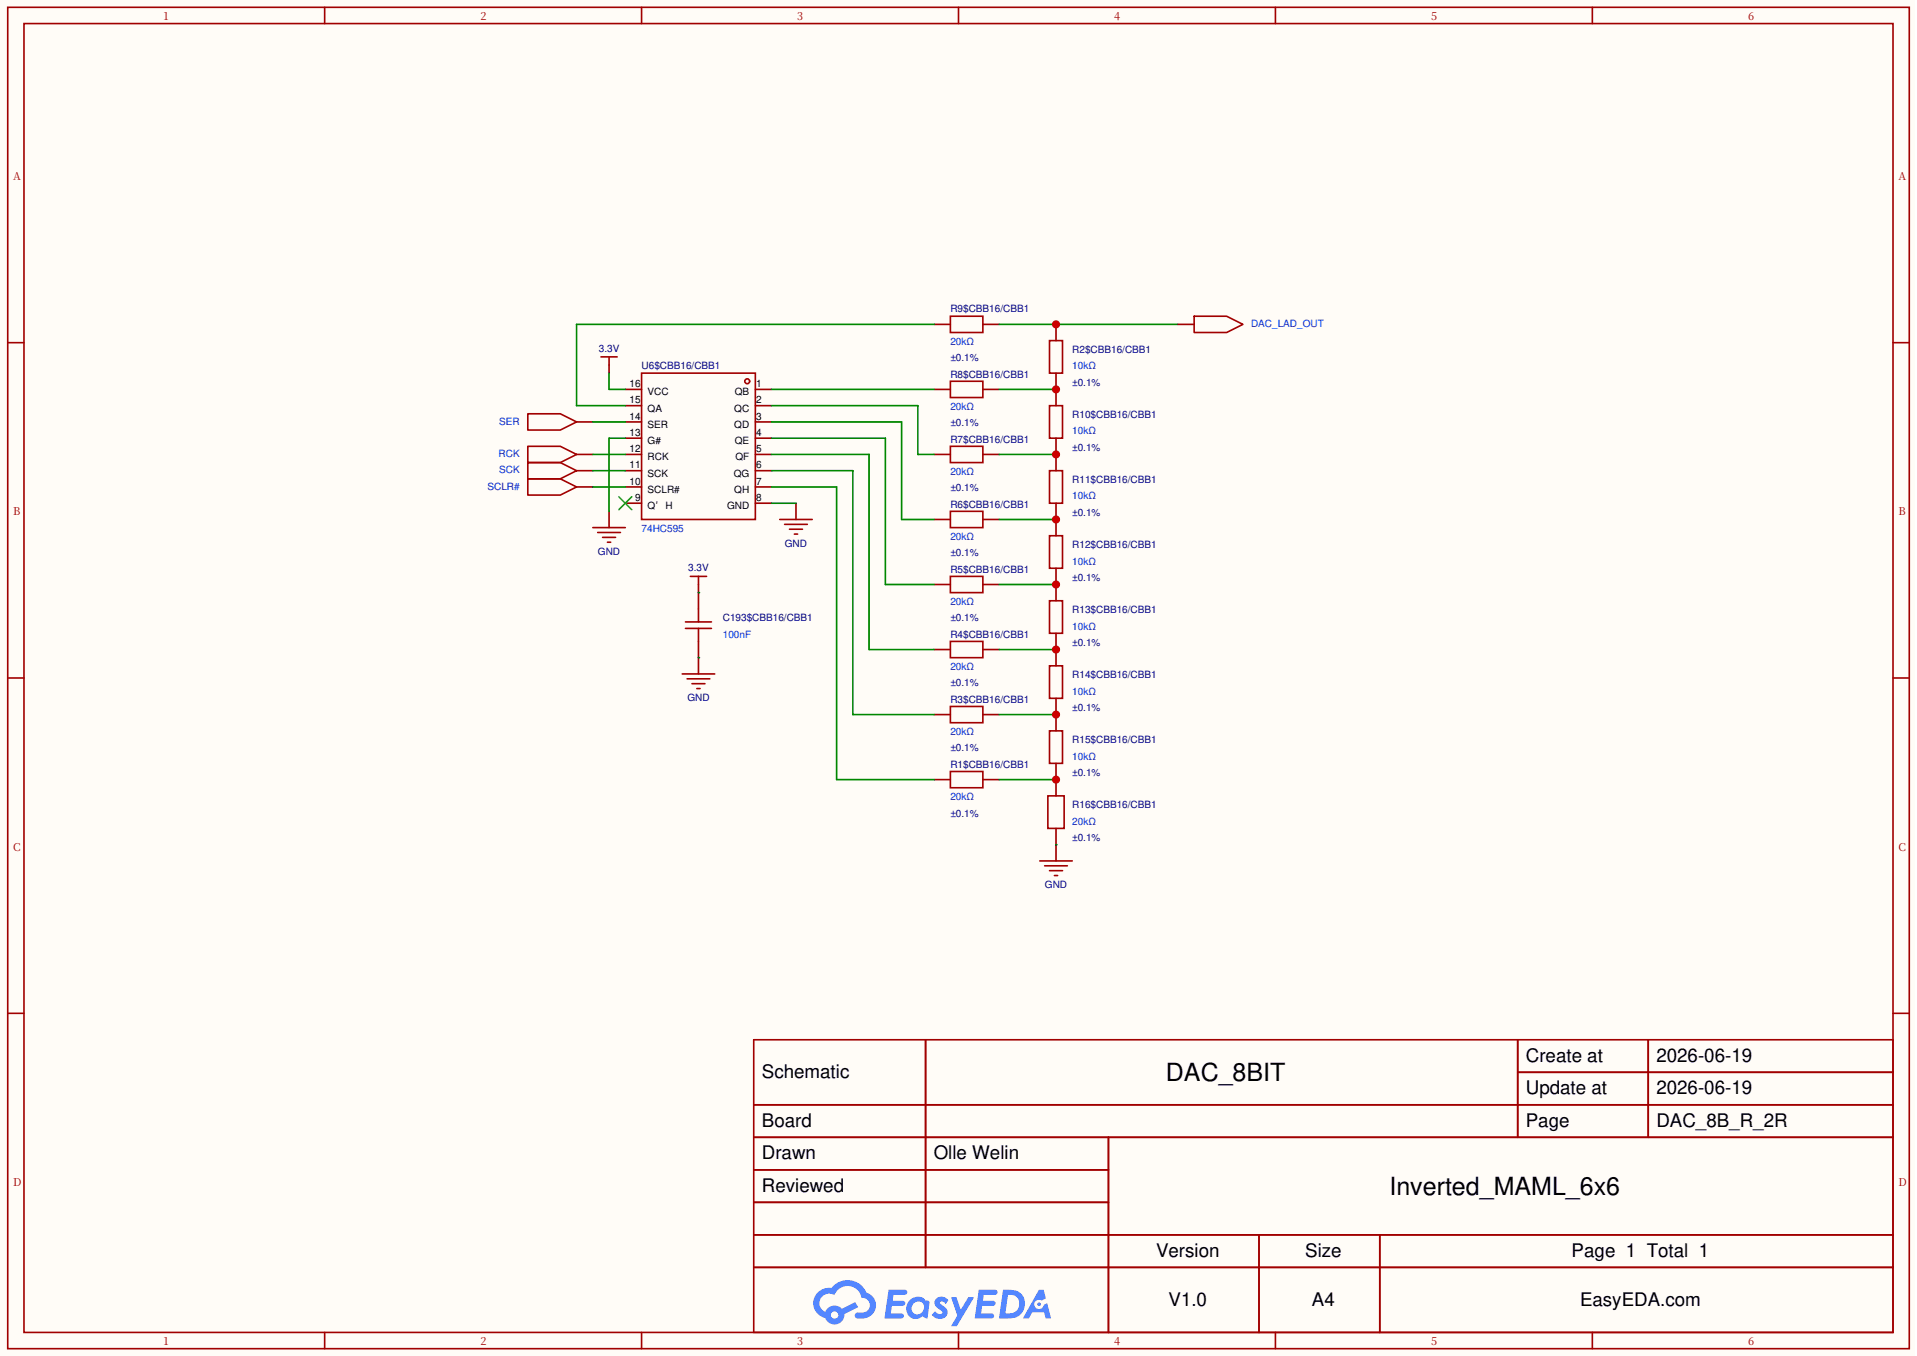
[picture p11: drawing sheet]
<svg xmlns="http://www.w3.org/2000/svg" width="297mm" height="210mm" viewBox="0 0 297 210" stroke-linecap="round" stroke-linejoin="round" font-family="sans-serif">
<path d="M.1 0h296.6v210h-296.6z" fill="#fffcf7"/>
<g fill="none" stroke="#a10000" stroke-width=".25">
<path d="M1.2 1.1h294.6v207.8h-294.6zM3.7 3.7h289.6v202.6h-289.6zM50.3 1.1v2.6M99.4 1.1v2.6M148.5 1.1v2.6M197.6 1.1v2.6M246.7 1.1v2.6M1.2 53.1h2.5M293.3 53.1h2.5M1.2 105h2.5M293.3 105h2.5M1.2 156.9h2.5"/>
<path d="M293.3 156.9h2.5M116.8 161h176.5v45.3h-176.5zM116.8 171.1h176.5M116.8 176.1h176.5M143.4 161v35.3M171.7 176.1v30.2M235.1 161v15.1M235.1 166.1h58.2M255.4 161v15.1M116.8 181.2h54.9M116.8 191.2h176.5M116.8 186.2h54.9"/>
<path d="M116.8 196.3h176.5M195.1 191.2v15.1M213.8 191.2v15.1M50.3 206.3v2.6M99.4 206.3v2.6M148.5 206.3v2.6M197.6 206.3v2.6M246.7 206.3v2.6"/>
</g>
<g fill="#5487ff">
<path d="M145.1 201.1a1.29 1.29 0 0 1 1.8 .3l-.4 .6a.54 .54 0 0 0-.9-.3l.1 .2a2.3 2.3 0 0 1 1.1 1.3 1.35 1.35 0 0 1-1.1 1.1 1.35 1.35 0 0 1-1.4-.7l.6-.5a.7 .7 0 0 0 1.1 .3l-.2-.4a1.58 1.58 0 0 1-1-1.5z"/>
<path d="M147.4 200.9h.8l.6 1.9 1.2-1.9h.9l-2.7 4.5h-.9l1-1.7z"/>
<path d="M137.7 199.7h1.6a1.29 1.29 0 0 1 1.2 .2 .39 .39 0 0 1-.3 .6h-1.8l-.1 .9h1.6a.39 .39 0 0 1 .4 .5 .39 .39 0 0 1-.5 .3h-1.6l-.2 1.2h.8a1.22 1.22 0 0 1 1.2 .2 .39 .39 0 0 1-.4 .6h-2.6z"/>
<path d="M151.6 199.7h1.7a1.31 1.31 0 0 1 1.2 .2 .39 .39 0 0 1-.4 .6h-1.7l-.1 .9h1.6a.39 .39 0 0 1 .3 .5 .39 .39 0 0 1-.4 .3h-1.6l-.2 1.2h.8a1.22 1.22 0 0 1 1.2 .2 .39 .39 0 0 1-.4 .6h-2.6z"/>
<path d="M161 199.7h.7l.3 1.4-.6 .3a.75 .75 0 0 0-1.1 .3 .75 .75 0 0 0 .5 1 .75 .75 0 0 0 .9-.6l.5-.3 .6 2.4h-.8l-.2-1h-1.9l-.5 1h-.9z"/>
<path d="M155.4 199.7l-.6 4.5h1.4a2.25 2.25 0 0 0 2.5-1.7 2.25 2.25 0 0 0-1.3-2.6zM156.2 200.5a1.49 1.49 0 0 1 1.7 1.5 1.49 1.49 0 0 1-1.9 1.4h-.2z"/>
<path d="M140.8 201.5a1.59 1.59 0 0 0-.2 2 1.59 1.59 0 0 0 2 .6l.3-.3 .4 .3 .4 .1 .3-2.5-.2-.2-.1-.1a.56 .56 0 0 1-.6-.3 1.73 1.73 0 0 0-2.3 .4zM141.5 201.9a.96 .96 0 0 1 1.5 0 .96 .96 0 0 1-.2 1.4 .95 .95 0 0 1-1.4-.1 .95 .95 0 0 1 .1-1.3z"/>
<path d="M126.7 200.1a2.35 2.35 0 0 0 1.1 4 1.53 1.53 0 0 0 1.8 1 1.53 1.53 0 0 0 1.2-1.6l2.2-1.1-.5-.7-2.1 1a1.56 1.56 0 0 0-2.5 .5 1.49 1.49 0 0 1-.8-2.1 1.49 1.49 0 0 1 2.2-.5 2.21 2.21 0 0 1 2.3-1.4 2.21 2.21 0 0 1 1.9 1.8 1.15 1.15 0 0 1 1.3 1 1.15 1.15 0 0 1-1.1 1.3h-.7a.46 .46 0 0 0-.6 .4 .46 .46 0 0 0 .5 .5 2.24 2.24 0 0 0 2.8-2.5 2.1 2.1 0 0 0-1.5-1.5 3.2 3.2 0 0 0-5.4-.7l-.3-.1a2.53 2.53 0 0 0-1.8 .7zM128.7 203.7a.6 .6 0 0 1 1.2 0 .6 .6 0 0 1-1.2 0z"/>
<circle cx="161" cy="202" r=".28"/>
</g>
<g fill="none" stroke="#a10000" stroke-width=".25">
<path d="M93.1 55.3h2.5M94.4 55.3v1.2M99.4 57.8h17.6v22.6h-17.6zM147.2 49h5.1v2.5h-5.1zM147.2 59h5.1v2.6h-5.1zM162.6 52.8h2v5h-2zM147.2 79.2h5.1v2.5h-5.1zM147.2 69.1h5.1v2.5h-5.1zM162.6 62.8h2v5.1h-2zM162.6 72.9h2v5h-2zM107 89.3h2.5M108.2 89.3v1.2"/>
<path d="M147.2 99.3h5.1v2.6h-5.1zM147.2 89.3h5.1v2.5h-5.1zM162.6 83h2v5h-2zM162.6 93h2v5.1h-2zM147.2 119.5h5.1v2.5h-5.1zM147.2 109.4h5.1v2.5h-5.1zM162.6 113.2h2v5h-2zM162.6 103.1h2v5h-2zM162.3 123.3h2.6v5h-2.6z"/>
<circle cx="115.8" cy="59" r=".38"/>
</g>
<g fill="none" stroke="#870000" stroke-width=".25">
<path d="M94.4 56.5v1.3M144.7 50.2h2.5M152.3 50.2h2.5M163.6 50.2v2.6M163.6 57.8v5M96.9 60.3h2.5M96.9 62.8h2.5M96.9 65.3h2.5M96.9 67.9h2.5M96.9 70.4h2.5M96.9 72.9h2.5M96.9 75.4h2.5"/>
<path d="M96.9 77.9h2.5M117 60.3h2.5M117 62.8h2.5M117 65.3h2.5M117 67.9h2.5M117 70.4h2.5M117 72.9h2.5M117 75.4h2.5M117 77.9h2.5M144.7 60.3h2.5M144.7 70.4h2.5M152.3 60.3h2.5"/>
<path d="M152.3 70.4h2.5M163.6 67.9v5M163.6 77.9v5.1M108.2 90.5v1.3M144.7 80.4h2.5M144.7 90.5h2.5M152.3 80.4h2.5M152.3 90.5h2.5M163.6 88v5M163.6 98.1v5M144.7 100.6h2.5M144.7 110.7h2.5"/>
<path d="M152.3 100.6h2.5M152.3 110.7h2.5M163.6 108.1v5.1M163.6 118.2v5.1M144.7 120.7h2.5M152.3 120.7h2.5M163.6 128.3v2.5"/>
</g>
<path d="M95.9 76.9l2 2M97.9 76.9l-2 2" fill="none" stroke="#3c3" stroke-width=".25"/>
<path d="M144.7 50.2h-55.4v12.6h7.6M119.5 62.8h22.7v7.6h2.5M119.5 60.3h25.2M119.5 70.4h15.2v30.2h10M119.5 65.3h20.2v15.1h5M119.5 67.9h17.7v22.6h7.5M119.5 72.9h12.6v37.8h12.6M119.5 75.4h10.1v45.3h15.1M154.8 70.4h8.8" fill="none" stroke="#008700" stroke-width=".25"/>
<circle cx="163.6" cy="70.4" r=".63" fill="#c00"/>
<path d="M154.8 110.7h8.8" fill="none" stroke="#008700" stroke-width=".25"/>
<circle cx="163.6" cy="110.7" r=".63" fill="#c00"/>
<path d="M154.8 90.5h8.8" fill="none" stroke="#008700" stroke-width=".25"/>
<circle cx="163.6" cy="90.5" r=".63" fill="#c00"/>
<path d="M154.8 50.2h27.7" fill="none" stroke="#008700" stroke-width=".25"/>
<circle cx="163.6" cy="50.2" r=".63" fill="#c00"/>
<path d="M154.8 120.7h8.8" fill="none" stroke="#008700" stroke-width=".25"/>
<circle cx="163.6" cy="120.7" r=".63" fill="#c00"/>
<path d="M154.8 100.6h8.8" fill="none" stroke="#008700" stroke-width=".25"/>
<circle cx="163.6" cy="100.6" r=".63" fill="#c00"/>
<path d="M154.8 80.4h8.8" fill="none" stroke="#008700" stroke-width=".25"/>
<circle cx="163.6" cy="80.4" r=".63" fill="#c00"/>
<path d="M154.8 60.3h8.8" fill="none" stroke="#008700" stroke-width=".25"/>
<circle cx="163.6" cy="60.3" r=".63" fill="#c00"/>
<path d="M182.5 50.2h2.5M89.3 65.3h2.5M89.3 70.4h2.5M89.3 72.9h2.5M89.3 75.4h2.5M94.4 79.2v2.5M123.3 77.9v2.5M108.2 91.8v2.5M108.2 99.3v5.1M163.6 130.8v2.5" fill="none" stroke="#870000" stroke-width=".25"/>
<g fill="none" stroke="#a10000" stroke-width=".25">
<path d="M185 49h5l2.6 1.2-2.6 1.3h-5zM81.8 64.1h5l2.5 1.2-2.5 1.3h-5zM81.8 69.1h5l2.5 1.3-2.5 1.2h-5zM81.8 71.6h5l2.5 1.3-2.5 1.3h-5zM81.8 74.2h5l2.5 1.2-2.5 1.3h-5zM91.8 81.7h5.1M92.6 82.5h3.5M93.4 83.2h2M94.1 84h.5M106.2 96.3h4M106.2 97.3h4M108.2 94.3v2"/>
<path d="M108.2 97.3v2M120.8 80.4h5M121.6 81.2h3.5M122.3 82h2M123.1 82.7h.5M105.7 104.4h5M106.4 105.1h3.6M107.2 105.9h2M108 106.6h.5M161.1 133.3h5M161.8 134.1h3.6M162.6 134.8h2"/>
<path d="M163.4 135.6h.5"/>
</g>
<path d="M94.4 57.8v2.5h2.5M91.8 65.3h5.1M91.8 70.4h5.1M91.8 72.9h5.1M91.8 75.4h5.1M96.9 67.9h-2.5v11.3M119.5 77.9h3.8M108.2 91.8h.1M108.2 101.9h.1M163.6 130.8h.1" fill="none" stroke="#008700" stroke-width=".25"/>
<g font-size="3.9">
<text x="180.6" y="167.4">DAC_8BIT</text>
<text x="215.3" y="185">Inverted_MAML_6x6</text>
</g>
<g font-size="2.9">
<text x="118" y="166.9">Schematic</text>
<text x="236.4" y="164.4">Create at</text>
<text x="256.6" y="164.4">2026-06-19</text>
<text x="236.4" y="169.4">Update at</text>
<text x="256.6" y="169.4">2026-06-19</text>
<text x="118" y="174.5">Board</text>
<text x="118" y="179.5">Drawn</text>
<text x="144.7" y="179.5">Olle Welin</text>
<text x="236.4" y="174.5">Page</text>
<text x="256.6" y="174.5">DAC_8B_R_2R</text>
<text x="118" y="184.6">Reviewed</text>
<text x="179.1" y="194.6">Version</text>
<text x="202.2" y="194.6">Size</text>
<text x="243.5" y="194.6">Page 1 Total 1</text>
<text x="181" y="202.2">V1.0</text>
<text x="203.3" y="202.2">A4</text>
<text x="244.8" y="202.2">EasyEDA.com</text>
</g>
<g font-size="1.7" fill="#a00000">
<text x="25.3" y="3.1">1</text>
<text x="74.4" y="3.1">2</text>
<text x="123.5" y="3.1">3</text>
<text x="172.6" y="3.1">4</text>
<text x="221.7" y="3.1">5</text>
<text x="270.8" y="3.1">6</text>
<text x="2" y="27.9">A</text>
<text x="294.1" y="27.9">A</text>
<text x="2" y="79.8">B</text>
<text x="294.1" y="79.8">B</text>
<text x="2" y="131.7">C</text>
<text x="294.1" y="131.7">C</text>
<text x="2" y="183.7">D</text>
<text x="294.1" y="183.7">D</text>
<text x="25.3" y="208.4">1</text>
<text x="74.4" y="208.4">2</text>
<text x="123.5" y="208.4">3</text>
<text x="172.6" y="208.4">4</text>
<text x="221.7" y="208.4">5</text>
<text x="270.8" y="208.4">6</text>
</g>
<g font-size="1.5" fill="#000080">
<text x="147.2" y="48.4">R9$CBB16/CBB1</text>
<text x="92.8" y="54.4">3.3V</text>
<text x="99.4" y="57.2">U6$CBB16/CBB1</text>
<text x="147.2" y="55.9">±0.1%</text>
<text x="147.2" y="58.5">R8$CBB16/CBB1</text>
<text x="166.1" y="54.7">R2$CBB16/CBB1</text>
<text x="166.1" y="59.7">±0.1%</text>
<text x="166.1" y="64.8">R10$CBB16/CBB1</text>
<text x="147.2" y="68.5">R7$CBB16/CBB1</text>
<text x="147.2" y="66">±0.1%</text>
<text x="166.1" y="69.8">±0.1%</text>
<text x="147.2" y="76.1">±0.1%</text>
<text x="166.1" y="74.8">R11$CBB16/CBB1</text>
<text x="147.2" y="78.6">R6$CBB16/CBB1</text>
<text x="166.1" y="79.9">±0.1%</text>
<text x="92.6" y="85.9">GND</text>
<text x="106.6" y="88.4">3.3V</text>
<text x="121.6" y="84.7">GND</text>
<text x="147.2" y="86.2">±0.1%</text>
<text x="147.2" y="88.7">R5$CBB16/CBB1</text>
<text x="166.1" y="84.9">R12$CBB16/CBB1</text>
<text x="166.1" y="89.9">±0.1%</text>
<text x="166.1" y="95">R13$CBB16/CBB1</text>
<text x="112" y="96.2">C193$CBB16/CBB1</text>
<text x="147.2" y="98.8">R4$CBB16/CBB1</text>
<text x="147.2" y="96.2">±0.1%</text>
<text x="166.1" y="100">±0.1%</text>
<text x="147.2" y="106.3">±0.1%</text>
<text x="166.1" y="105">R14$CBB16/CBB1</text>
<text x="106.5" y="108.6">GND</text>
<text x="147.2" y="108.8">R3$CBB16/CBB1</text>
<text x="166.1" y="110.1">±0.1%</text>
<text x="147.2" y="118.9">R1$CBB16/CBB1</text>
<text x="147.2" y="116.4">±0.1%</text>
<text x="166.1" y="115.1">R15$CBB16/CBB1</text>
<text x="166.1" y="125.2">R16$CBB16/CBB1</text>
<text x="166.1" y="120.2">±0.1%</text>
<text x="147.2" y="126.5">±0.1%</text>
<text x="166.1" y="130.2">±0.1%</text>
<text x="161.9" y="137.5">GND</text>
</g>
<g font-size="1.5" fill="#00f">
<text x="147.2" y="53.4">20kΩ</text>
<text x="193.8" y="50.7">DAC_LAD_OUT</text>
<text x="166.1" y="57.2">10kΩ</text>
<text x="77.3" y="65.8">SER</text>
<text x="147.2" y="63.5">20kΩ</text>
<text x="77.2" y="70.8">RCK</text>
<text x="166.1" y="67.3">10kΩ</text>
<text x="75.5" y="75.8">SCLR#</text>
<text x="77.3" y="73.3">SCK</text>
<text x="147.2" y="73.6">20kΩ</text>
<text x="166.1" y="77.4">10kΩ</text>
<text x="99.4" y="82.4">74HC595</text>
<text x="147.2" y="83.6">20kΩ</text>
<text x="166.1" y="87.4">10kΩ</text>
<text x="147.2" y="93.7">20kΩ</text>
<text x="112" y="98.8">100nF</text>
<text x="166.1" y="97.5">10kΩ</text>
<text x="147.2" y="103.8">20kΩ</text>
<text x="166.1" y="107.6">10kΩ</text>
<text x="147.2" y="113.9">20kΩ</text>
<text x="166.1" y="117.6">10kΩ</text>
<text x="147.2" y="123.9">20kΩ</text>
<text x="166.1" y="127.7">20kΩ</text>
</g>
<g font-size="1.5">
<text x="97.5" y="60">16</text>
<text x="117.2" y="60">1</text>
<text x="97.5" y="65">14</text>
<text x="97.5" y="62.5">15</text>
<text x="100.3" y="63.7">QA</text>
<text x="100.3" y="61.2">VCC</text>
<text x="113.8" y="63.7">QC</text>
<text x="113.9" y="61.2">QB</text>
<text x="117.2" y="62.5">2</text>
<text x="117.2" y="65">3</text>
<text x="97.5" y="70">12</text>
<text x="97.5" y="67.5">13</text>
<text x="100.3" y="71.3">RCK</text>
<text x="100.3" y="68.8">G#</text>
<text x="100.3" y="66.3">SER</text>
<text x="113.8" y="66.3">QD</text>
<text x="113.9" y="68.8">QE</text>
<text x="113.9" y="71.3">QF</text>
<text x="117.2" y="67.5">4</text>
<text x="117.2" y="70">5</text>
<text x="97.5" y="75.1">10</text>
<text x="97.5" y="72.5">11</text>
<text x="98.4" y="77.6">9</text>
<text x="100.3" y="76.3">SCLR#</text>
<text x="100.3" y="73.8">SCK</text>
<text x="113.7" y="73.8">QG</text>
<text x="113.8" y="76.3">QH</text>
<text x="117.2" y="72.5">6</text>
<text x="117.2" y="75.1">7</text>
<text x="117.2" y="77.6">8</text>
<text x="100.3" y="78.8">Q′</text>
<text x="103.1" y="78.8">H</text>
<text x="112.7" y="78.8">GND</text>
</g>
</svg>
